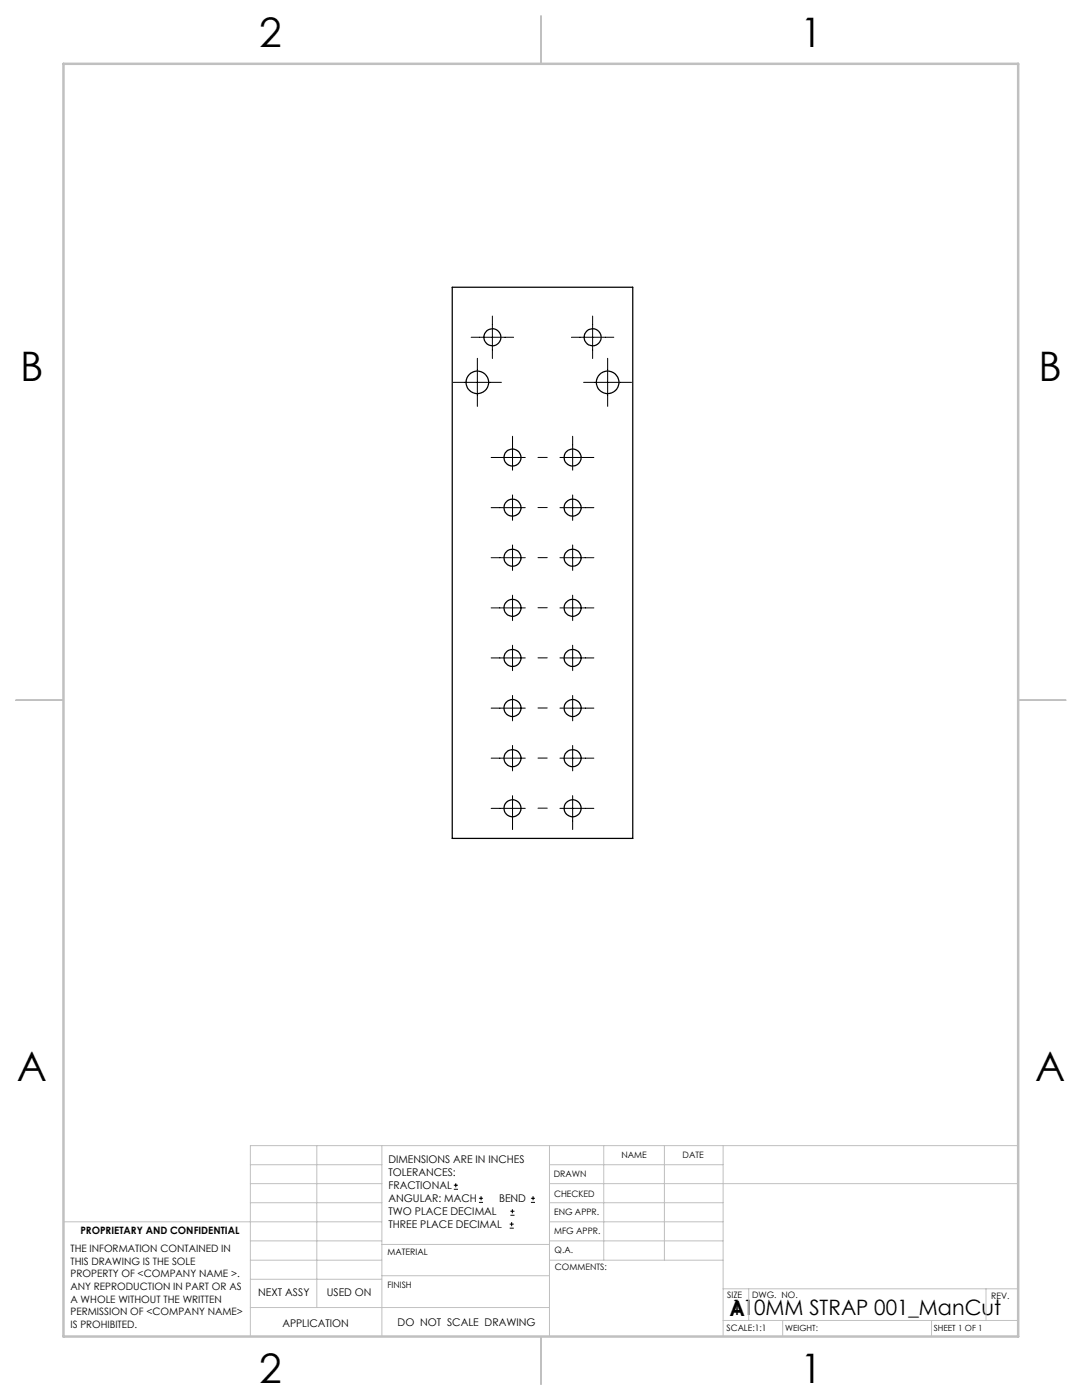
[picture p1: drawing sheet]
<svg xmlns="http://www.w3.org/2000/svg" width="216mm" height="279mm" viewBox="0 0 216 279" stroke-linecap="round" stroke-linejoin="round" font-family="sans-serif">
<g fill="none" stroke="#000" stroke-width=".2">
<path d="M90.5 76.3h9.5M94 67.3h8.5M95.2 71.5v9.6M98.2 63.1v8.4M114 67.3h8.5M116.5 76.3h9.5M118.3 63.1v8.4M121.2 71.5v9.6M98 91.3h6.8M102.3 87.1v6.7M102.3 98.8v5.1M111.7 91.3h6.8"/>
<path d="M114.3 87.1v6.7M114.3 98.8v5.1M98 101.3h6.8M98 111.3h6.8M102.3 108.8v5M102.3 118.8v5.1M111.7 101.3h6.8M111.7 111.3h6.8M114.3 108.8v5M114.3 118.8v5.1M98 121.3h6.8M98 131.3h6.8"/>
<path d="M102.3 128.8v5M102.3 138.8v5.1M111.7 121.3h6.8M111.7 131.3h6.8M114.3 128.8v5M114.3 138.8v5.1M98 141.3h6.8M98 151.3h6.8M102.3 148.8v5M102.3 158.8v6.8M111.7 141.3h6.8M111.7 151.3h6.8"/>
<path d="M114.3 148.8v5M114.3 158.8v6.8M98 161.3h6.8M111.7 161.3h6.8M90.6 237.3h.8M90.6 236.5h.8M90.9 236.1v.9M95.6 240h.8M95.6 239.1h.8M96 238.7v.8M105.9 240h.9M105.9 239.1h.9"/>
<path d="M106.4 238.7v.8M101.7 245.1h.8M101.7 244.3h.8M101.8 242.5h.9M101.8 241.7h.9M102.1 243.9v.8M102.2 241.3v.8"/>
</g>
<path d="M107.4 91.3h1.8M107.4 101.3h1.8M107.4 111.3h1.8M107.4 121.3h1.8M107.4 131.3h1.8M107.4 141.3h1.8M107.4 151.3h1.8M107.4 161.3h1.8" fill="none" stroke="#000" stroke-width=".2" stroke-dasharray="15.2 1.3 1.3 1.3"/>
<g fill="none" stroke="#c0c0c0" stroke-width=".2">
<path d="M50 232.4h26.2M50 236.2h26.2M63.2 228.6v32.3M76.2 228.6v38.1M109.6 228.6v38.1M109.6 232.4h34.7M109.6 236.2h93.6M120.5 228.6v22.9M132.6 228.6v22.9M144.3 228.6v38.1M203.2 228.6h-153.2v38.1M12.7 243.8h63.5"/>
<path d="M50 251.5h26.2M50 240h26.2M50 247.7h26.2M50 255.3h26.2M76.2 254.6h33.4M76.2 248.4h33.4M109.6 251.5h34.7M109.6 243.8h34.7M109.6 240h34.7M109.6 247.7h34.7M144.3 257.2h58.9M149.4 257.2v6.3"/>
<path d="M196.7 257.2v6.3M50 260.9h59.6M144.3 263.5h58.9M156.2 263.5v3.2M185.9 263.5v3.2"/>
</g>
<path d="M108 3.2v9.5M3.1 139.7h9.6M203.2 139.7h9.5M108 266.7v9.6" fill="none" stroke="#c0c0c0" stroke-width=".25"/>
<path d="M12.7 12.7h190.5v254h-190.5z" fill="none" stroke="#c0c0c0" stroke-width=".5"/>
<g fill="none" stroke="#000" stroke-width=".25">
<path d="M90.2 57.3h36.1v110h-36.1z"/>
<circle cx="95.2" cy="76.3" r="2.25"/>
<circle cx="98.3" cy="67.3" r="1.7"/>
<circle cx="118.3" cy="67.3" r="1.7"/>
<circle cx="121.2" cy="76.3" r="2.25"/>
<circle cx="102.3" cy="91.3" r="1.7"/>
<circle cx="114.3" cy="91.3" r="1.69"/>
<circle cx="102.3" cy="111.3" r="1.71"/>
<circle cx="102.3" cy="101.3" r="1.71"/>
<circle cx="114.3" cy="101.3" r="1.7"/>
<circle cx="114.3" cy="111.3" r="1.7"/>
<circle cx="102.3" cy="121.3" r="1.71"/>
<circle cx="102.3" cy="131.3" r="1.71"/>
<circle cx="114.3" cy="131.3" r="1.7"/>
<circle cx="114.3" cy="121.3" r="1.7"/>
<circle cx="102.3" cy="151.3" r="1.71"/>
<circle cx="102.3" cy="141.3" r="1.7"/>
<circle cx="114.3" cy="151.3" r="1.7"/>
<circle cx="114.3" cy="141.3" r="1.69"/>
<circle cx="102.3" cy="161.3" r="1.7"/>
<circle cx="114.3" cy="161.3" r="1.69"/>
</g>
<g font-size="8.1">
<text x="51.7" y="9.3">2</text>
<text x="159.7" y="9.3">1</text>
<text x="4" y="76">B</text>
<text x="207.2" y="76">B</text>
<text x="3.3" y="215.7">A</text>
<text x="206.5" y="215.7">A</text>
<text x="51.7" y="276">2</text>
<text x="159.7" y="276">1</text>
</g>
<g font-size="4.2">
<text x="145.6" y="262.7">A</text>
<text x="145.9" y="262.4">110MM STRAP 001_ManCut</text>
</g>
<g font-size="2.1">
<text x="77.5" y="232.2">DIMENSIONS ARE IN INCHES</text>
<text x="77.5" y="234.7">TOLERANCES:</text>
<text x="77.5" y="237.3">FRACTIONAL</text>
<text x="77.5" y="239.9">ANGULAR: MACH</text>
<text x="99.6" y="239.9">BEND</text>
<text x="77.5" y="242.5">TWO PLACE DECIMAL</text>
<text x="77.5" y="245.1">THREE PLACE DECIMAL</text>
<text x="51.5" y="258.7">NEXT ASSY</text>
<text x="65.2" y="258.6">USED ON</text>
<text x="56.3" y="264.8">APPLICATION</text>
<text x="79.3" y="264.6">DO NOT SCALE DRAWING</text>
</g>
<g font-size="2">
<text x="14.1" y="249.9">THE INFORMATION CONTAINED IN</text>
<text x="16" y="246.3">PROPRIETARY AND CONFIDENTIAL</text>
<text x="14.1" y="252.4">THIS DRAWING IS THE SOLE</text>
<text x="14.1" y="254.9">PROPERTY OF &lt;COMPANY NAME &gt;.</text>
<text x="14.1" y="257.4">ANY REPRODUCTION IN PART OR AS</text>
<text x="14.1" y="260">A WHOLE WITHOUT THE WRITTEN</text>
<text x="14.1" y="262.5">PERMISSION OF &lt;COMPANY NAME&gt;</text>
<text x="14.1" y="265">IS PROHIBITED.</text>
</g>
<g font-size="1.8">
<text x="124" y="231.1">NAME</text>
<text x="136.2" y="231.1">DATE</text>
<text x="110.5" y="234.8">DRAWN</text>
<text x="110.5" y="238.9">CHECKED</text>
<text x="110.6" y="242.5">ENG APPR.</text>
<text x="77.3" y="250.5">MATERIAL</text>
<text x="110.6" y="246.3">MFG APPR.</text>
<text x="110.7" y="250">Q.A.</text>
<text x="77.3" y="257">FINISH</text>
<text x="110.7" y="253.5">COMMENTS:</text>
<text x="145.1" y="259">SIZE</text>
<text x="150.1" y="259.1">DWG. NO.</text>
<text x="197.8" y="259.2">REV.</text>
<text x="145" y="265.7">SCALE:1:1</text>
</g>
<g font-size="1.7">
<text x="156.7" y="265.7">WEIGHT:</text>
<text x="186.3" y="265.7">SHEET 1 OF 1</text>
</g>
</svg>
